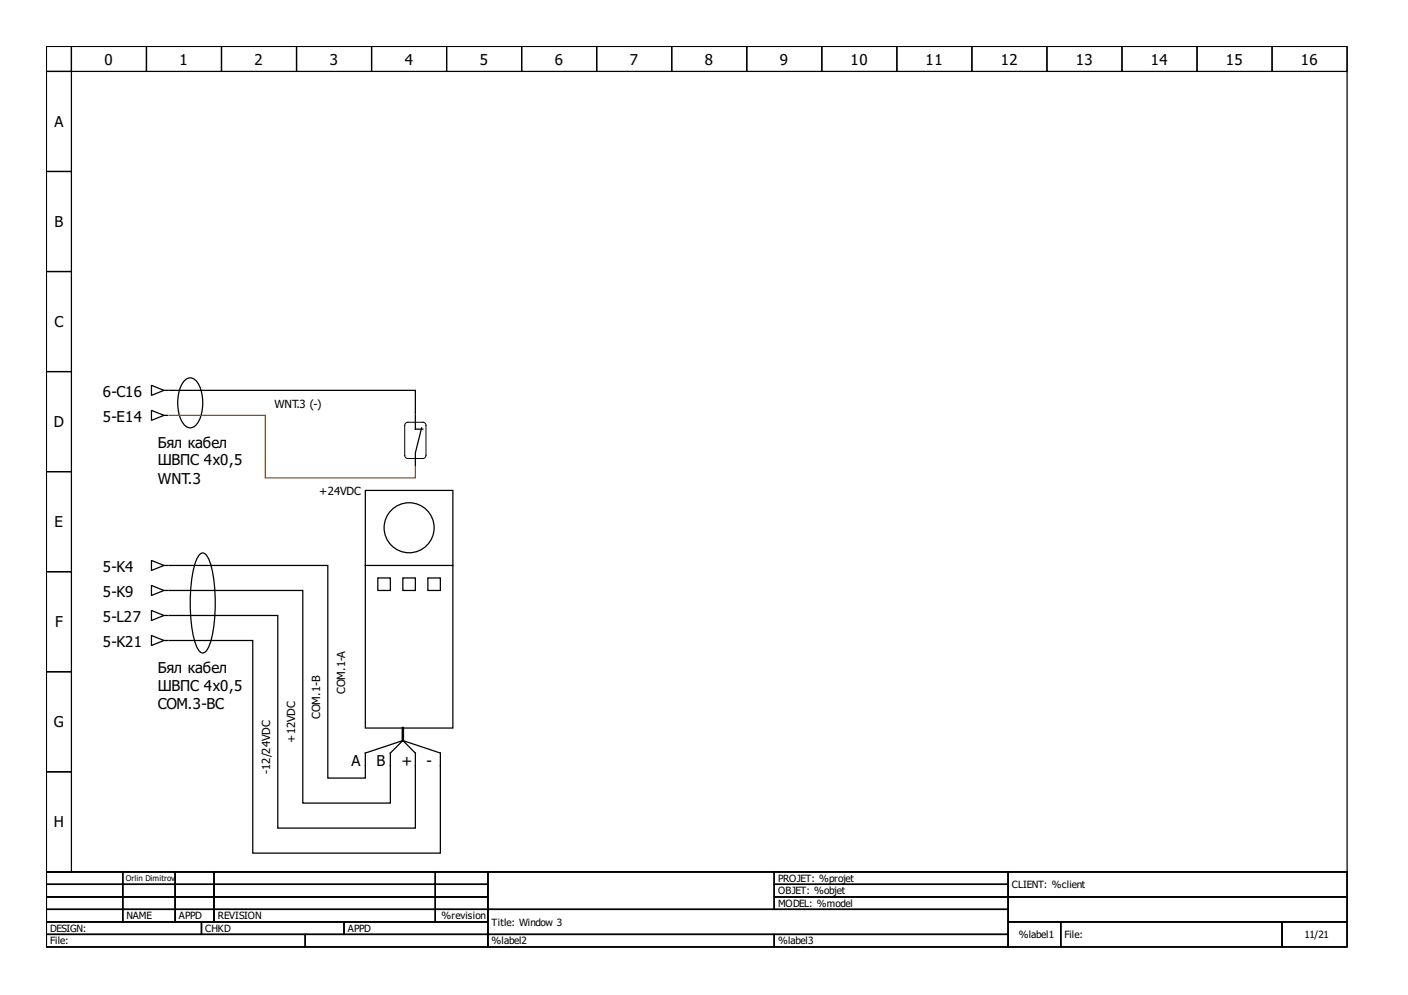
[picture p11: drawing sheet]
<svg xmlns="http://www.w3.org/2000/svg" width="297mm" height="210mm" viewBox="0 0 297 210" stroke-linecap="round" stroke-linejoin="round" font-family="sans-serif">
<g fill="none" stroke="#000" stroke-width=".26">
<path d="M9.8 9.8h274.4v174.1h-274.4zM9.8 9.8h5.3v5.3h-5.3zM9.8 15.1h5.3v21.1h-5.3zM15.1 9.8h15.8v5.3h-15.8zM30.9 9.8h15.8v5.3h-15.8zM46.7 9.8h15.9v5.3h-15.9zM62.6 9.8h15.8v5.3h-15.8zM78.4 9.8h15.8v5.3h-15.8zM94.2 9.8h15.9v5.3h-15.9zM110.1 9.8h15.8v5.3h-15.8zM125.9 9.8h15.8v5.3h-15.8zM141.7 9.8h15.8v5.3h-15.8z"/>
<path d="M157.5 9.8h15.9v5.3h-15.9zM173.4 9.8h15.8v5.3h-15.8zM189.2 9.8h15.8v5.3h-15.8zM205 9.8h15.9v5.3h-15.9zM220.9 9.8h15.8v5.3h-15.8zM236.7 9.8h15.8v5.3h-15.8zM252.5 9.8h15.9v5.3h-15.9zM268.4 9.8h15.8v5.3h-15.8zM9.8 36.2h5.3v21.1h-5.3zM9.8 57.3h5.3v21.1h-5.3zM9.8 78.4h5.3v21.1h-5.3zM9.8 99.5h5.3v21.1h-5.3z"/>
<path d="M32 81.3l2.6 1-2.6 1.1zM32 86.6l2.6 1-2.6 1.1zM34.6 82.3h.8M34.6 87.6h.8M35.6 82.3h52v5.1M39.1 80.1a1.59 1.59 0 0 1 2.5 .5 8.8 8.8 0 0 1 0 8.8 1.66 1.66 0 0 1-2.9 0 8.8 8.8 0 0 1 0-8.8zM87.6 87.6v2.9h1.6M88.9 90.3l-1.3 5.2v2.7M32 118.2l2.6 1.1-2.6 1zM34.6 119.3h.8M35.6 119.3h33.6v44.8h7.9v-5.2l7.9-2.7M42 117.1a.87 .87 0 0 1 1.5 0 17.4 17.4 0 0 1 1.9 8.5 27.1 27.1 0 0 1-1.5 11.2 1.12 1.12 0 0 1-1.1 1 1.12 1.12 0 0 1-1.1-1 29 29 0 0 1-1.3-14l.4-2.5a8 8 0 0 1 1.2-3.2z"/>
<path d="M77.1 103.5h18.4v50.1h-18.4zM77.1 119.3h18.4M9.8 120.6h5.3v21.1h-5.3zM32 128.8l2.6 1-2.6 1.1zM32 134.1l2.6 1-2.6 1.1zM32 123.5l2.6 1.1-2.6 1zM34.6 129.8h.8M34.6 135.1h.8M34.6 124.6h.8M35.6 129.8h23v44.9h29v-15.8l-2.6-2.7M35.6 135.1h17.7v44.9h39.6v-21.1l-7.9-2.7M35.6 124.6h28.3v44.8h18.4v-10.5l2.7-2.7"/>
<path d="M79.7 121.9h2.6v2.7h-2.6zM85 121.9h2.6v2.7h-2.6zM90.3 121.9h2.6v2.7h-2.6zM9.8 141.7h5.3v21.1h-5.3zM9.8 162.8h5.3v21.1h-5.3zM9.8 183.9h274.4v15.9h-274.4zM9.8 183.9h16.1v2.7h-16.1zM9.8 186.6h16.1v2.6h-16.1zM9.8 189.2h16.1v2.6h-16.1zM9.8 191.8h16.1v2.7h-16.1zM9.8 194.5h32.7v2.6h-32.7zM9.8 197.1h54.6v2.7h-54.6z"/>
<path d="M25.9 183.9h11.1v2.7h-11.1zM25.9 186.6h11.1v2.6h-11.1zM25.9 189.2h11.1v2.6h-11.1zM25.9 191.8h11.1v2.7h-11.1zM37 183.9h8.1v2.7h-8.1zM37 186.6h8.1v2.6h-8.1zM37 189.2h8.1v2.6h-8.1zM37 191.8h8.1v2.7h-8.1zM42.5 194.5h30.1v2.6h-30.1zM45.1 183.9h46.7v2.7h-46.7zM45.1 186.6h46.7v2.6h-46.7zM45.1 189.2h46.7v2.6h-46.7z"/>
<path d="M45.1 191.8h46.7v2.7h-46.7zM64.4 197.1h38.5v2.7h-38.5zM72.6 194.5h30.3v2.6h-30.3zM91.8 183.9h11.1v2.7h-11.1zM91.8 186.6h11.1v2.6h-11.1zM91.8 189.2h11.1v2.6h-11.1zM91.8 191.8h11.1v2.7h-11.1zM102.9 183.9h60.4v7.9h-60.4zM102.9 191.8h109.8v5.3h-109.8zM102.9 197.1h60.4v2.7h-60.4zM163.3 183.9h49.4v2.7h-49.4zM163.3 186.6h49.4v2.6h-49.4z"/>
<path d="M163.3 189.2h49.4v2.6h-49.4zM163.3 197.1h49.4v2.7h-49.4zM212.7 183.9h71.5v5.3h-71.5zM212.7 189.2h71.5v5.3h-71.5zM212.7 194.5h11.1v5.3h-11.1zM223.8 194.5h46.7v5.3h-46.7zM270.5 194.5h13.7v5.3h-13.7z"/>
<circle cx="86.3" cy="111.3" r="5.3"/>
</g>
<path d="M85.6 89.3l.4-.2h3.2a.66 .66 0 0 1 .7 .6v6.4a.66 .66 0 0 1-.7 .6h-3.2a.66 .66 0 0 1-.6-.6v-6.4z" fill="none" stroke="#000" stroke-width=".21"/>
<path d="M85 153.6v2.6" fill="none" stroke="#000" stroke-width=".53"/>
<path d="M35.6 87.6h20.4v13.2h31.6v-2.4" fill="none" stroke="#a50" stroke-width=".26"/>
<g font-size="3.2">
<text x="22.1" y="13.6">0</text>
<text x="37.9" y="13.6">1</text>
<text x="53.7" y="13.6">2</text>
<text x="69.6" y="13.6">3</text>
<text x="85.4" y="13.6">4</text>
<text x="101.2" y="13.6">5</text>
<text x="117" y="13.6">6</text>
<text x="132.9" y="13.6">7</text>
<text x="148.7" y="13.6">8</text>
<text x="164.5" y="13.6">9</text>
<text x="179.4" y="13.6">10</text>
<text x="195.3" y="13.6">11</text>
<text x="211.1" y="13.6">12</text>
<text x="226.9" y="13.6">13</text>
<text x="242.8" y="13.6">14</text>
<text x="258.6" y="13.6">15</text>
<text x="274.4" y="13.6">16</text>
<text x="11.5" y="26.8">A</text>
<text x="11.5" y="47.9">B</text>
<text x="11.5" y="69">C</text>
<text x="21.7" y="83.7">6-C16</text>
<text x="21.7" y="88.9">5-E14</text>
<text x="11.4" y="90.1">D</text>
<text x="33.3" y="94.5">Бял кабел</text>
<text x="33.3" y="98.2">ШВПС 4x0,5</text>
<text x="33.3" y="102.1">WNT.3</text>
<text x="11.5" y="111.2">E</text>
<text x="21.7" y="120.6">5-K4</text>
<text x="21.7" y="125.9">5-K9</text>
<text x="21.7" y="131.2">5-L27</text>
<text x="11.6" y="132.3">F</text>
<text x="21.7" y="136.4">5-K21</text>
<text x="33.3" y="142">Бял кабел</text>
<text x="33.3" y="145.7">ШВПС 4x0,5</text>
<text x="33.3" y="149.6">COM.3-BC</text>
<text x="11.4" y="153.5">G</text>
<text x="74.2" y="161.5">A</text>
<text x="79.4" y="161.5">B</text>
<text x="84.7" y="161.5">+</text>
<text x="90" y="161.5">-</text>
<text x="11.4" y="174.6">H</text>
</g>
<g font-size="2.4">
<text x="57.9" y="86">WNT.3 (-)</text>
<text x="67.3" y="104.5">+24VDC</text>
<text x="72.8" y="146.3" transform="rotate(-90 72.8 146.3)">COM.1-A</text>
<text x="67.6" y="151.6" transform="rotate(-90 67.6 151.6)">COM.1-B</text>
<text x="62.3" y="156.8" transform="rotate(-90 62.3 156.8)">+12VDC</text>
<text x="57" y="163.2" transform="rotate(-90 57 163.2)">-12/24VDC</text>
</g>
<g font-size="2.1">
<text x="164.1" y="186">PROJET: %projet</text>
<text x="164.1" y="188.7">OBJET: %objet</text>
<text x="164.1" y="191.3">MODEL: %model</text>
<text x="213.5" y="187.4">CLIENT: %client</text>
<text x="10.6" y="196.6">DESIGN:</text>
<text x="26.7" y="194">NAME</text>
<text x="37.8" y="194">APPD</text>
<text x="43.3" y="196.6">CHKD</text>
<text x="45.9" y="194">REVISION</text>
<text x="73.4" y="196.6">APPD</text>
<text x="93.2" y="194">%revision</text>
<text x="103.7" y="195.3">Title: Window 3</text>
<text x="214.9" y="197.9">%label1</text>
<text x="224.6" y="197.9">File:</text>
<text x="275.2" y="197.9">11/21</text>
<text x="10.6" y="199.2">File:</text>
<text x="103.7" y="199.2">%label2</text>
<text x="164.1" y="199.2">%label3</text>
</g>
<text font-size="1.7" x="26.5" y="185.9">Orlin Dimitrov</text>
</svg>
